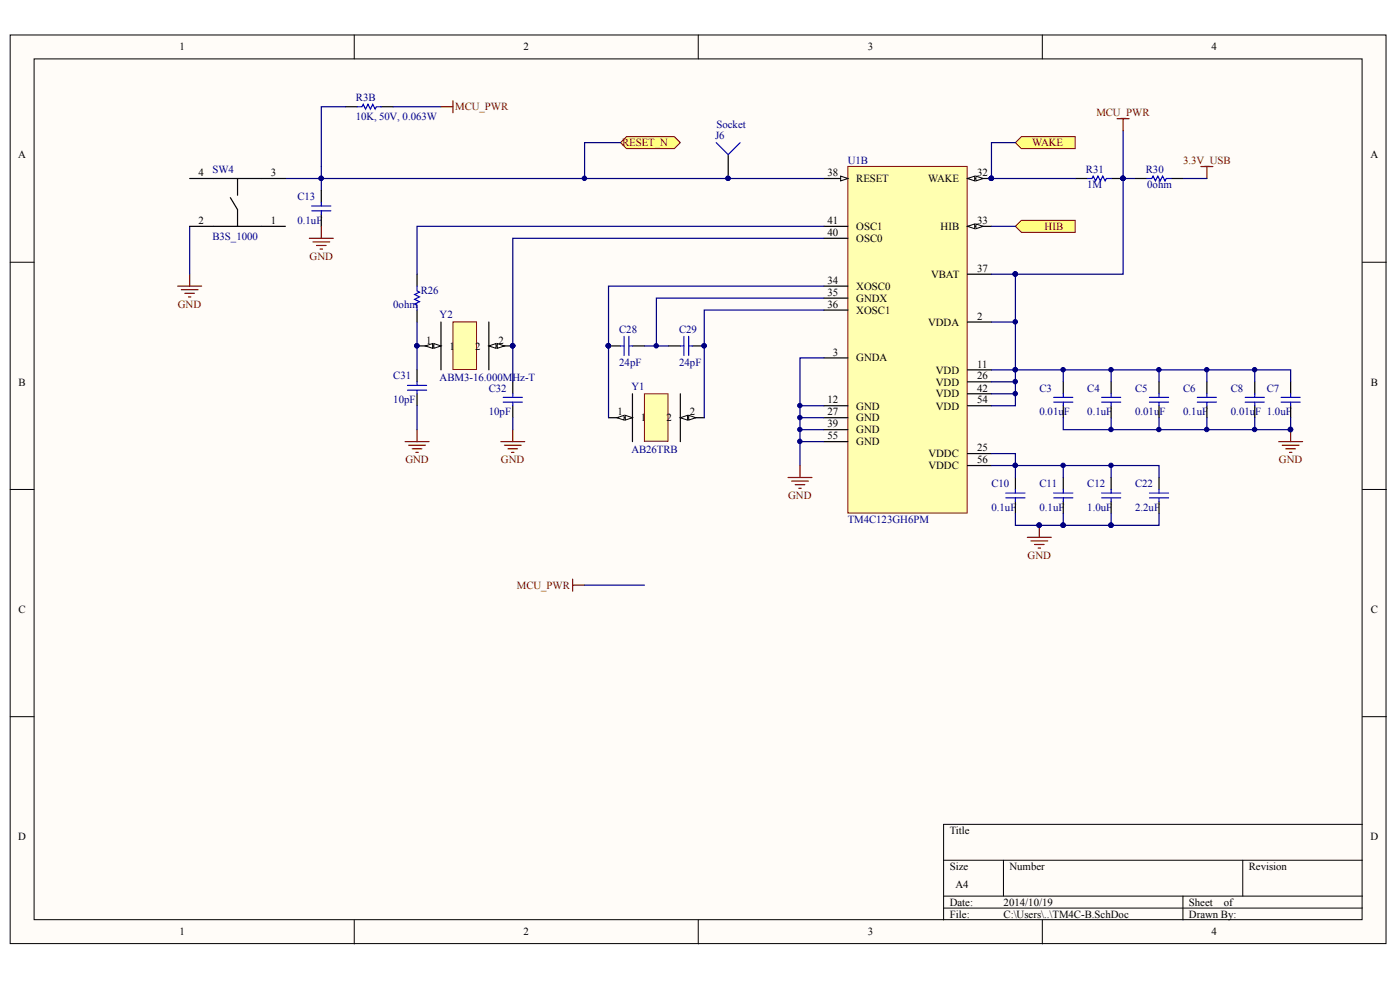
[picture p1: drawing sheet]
# Altium schematic sheet TM4C-B.SchDoc
size A4

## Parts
C3  0.01uF  [C0805]
C4  0.1uF  [C0805]
C5  0.01uF  [C0805]
C6  0.1uF  [C0805]
C7  1.0uF  [C0805]
C8  0.01uF  [C0805]
C10  0.1uF  [C0805]
C11  0.1uF  [C0805]
C12  1.0uF  [C0805]
C13  0.1uF  [C0805]
C22  2.2uF  [C0805]
C28  24pF  [C0805]
C29  24pF  [C0805]
C31  10pF  [C0805]
C32  10pF  [C0805]
J6  Socket  [PIN1]
R3B  10K, 50V, 0.063W  [ERA-0805]
R26  0ohm  [ERA-0805]
R30  0ohm  [ERA-0805]
R31  1M  [ERA-0805]
SW4  B3S_1000  [B3S_1000]
U1  TM4C123GH6PM  [LQFP64_L]  (part B of 2)
Y1  AB26TRB  [AB26TRB]
Y2  ABM3-16.000MHz-T  [ABM3]

## Ports
HIB (in), RESET_N (bidir), WAKE (in)

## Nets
3.3V_USB: R30.1
GND: C3.1 C4.1 C5.1 C6.1 C7.1 C8.1 C10.1 C11.1 C12.1 C13.1 C22.1 C31.1 C32.1 SW4.2 U1.3(GNDA) U1.12(GND) U1.27(GND) U1.39(GND) U1.55(GND)
MCU_PWR: C3.2 C4.2 C5.2 C6.2 C7.2 C8.2 R3B.1 R30.2 R31.1 U1.2(VDDA) U1.11(VDD) U1.26(VDD) U1.37(VBAT) U1.42(VDD) U1.54(VDD)
HIB: U1.33(HIB) ; port HIB
RESET_N: C13.2 J6.1 R3B.2 SW4.3 U1.38(RESET) ; port RESET_N
WAKE: R31.2 U1.32(WAKE) ; port WAKE
NetC10_2: C10.2 C11.2 C12.2 C22.2 U1.25(VDDC) U1.56(VDDC)
NetC28_1: C28.1 C29.2 U1.35(GNDX)
NetC28_2: C28.2 U1.34(XOSC0) Y1.1
NetC29_1: C29.1 U1.36(XOSC1) Y1.2
NetC31_2: C31.2 R26.1 Y2.1
NetC32_2: C32.2 U1.40(OSC0) Y2.2
NetR26_2: R26.2 U1.41(OSC1)

Not connected (* = marked no-connect by the designer): SW4 1 4
